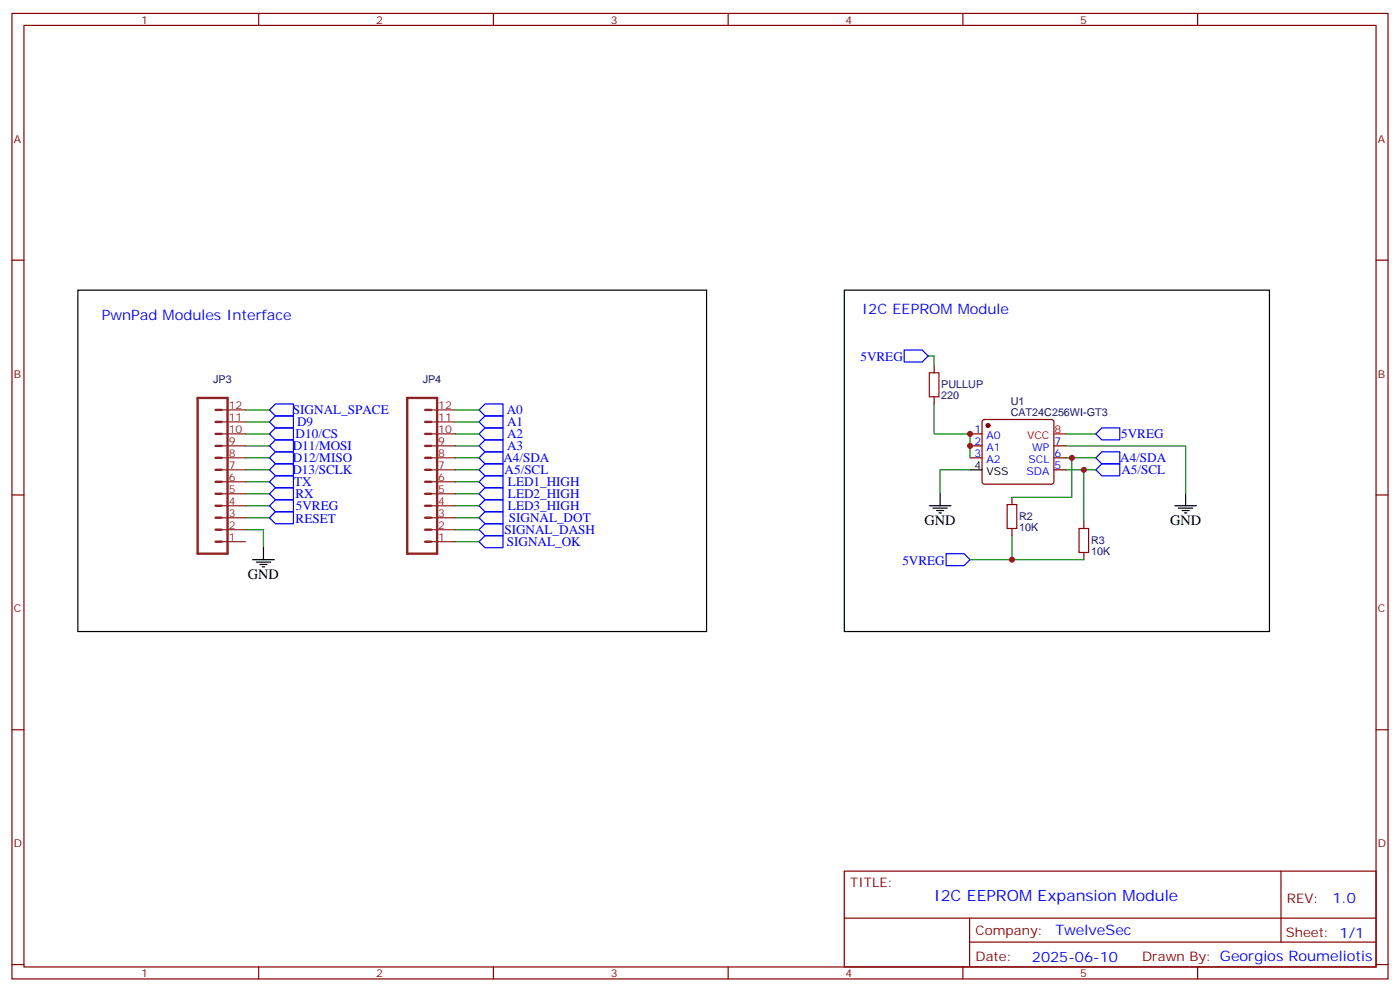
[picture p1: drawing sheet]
<svg xmlns="http://www.w3.org/2000/svg" width="412mm" height="292mm" viewBox="0 0 412 292" stroke-linecap="round" stroke-linejoin="round" font-family="sans-serif">
<g fill="none" stroke="#870000" stroke-width=".35">
<path d="M3.5 4h405.4v284.3h-405.4zM7.1 7.5h398.2v277.3h-398.2zM76.2 4v3.5M145.3 4v3.5M214.5 4v3.5M283.6 4v3.5M352.8 4v3.5M3.5 76.6h3.6M405.3 76.6h3.6M275.2 107.7v2.1M275.2 116.8v2.2M285.8 127.8h3.5"/>
<path d="M285.8 131.3h3.5M285.8 134.8h3.5M289.5 123.7l.5-.2h19.7l.5 .2 .2 .5v17.7l-.2 .5-.5 .2h-19.7l-.5-.2-.2-.5v-17.7zM310.4 131.3h3.6M310.4 134.8h3.6M310.4 138.4h3.6M3.5 145.8h3.6M298.1 146.5v2.1M298.1 155.6v2.2M319.3 153.5v2.1M405.3 145.8h3.6M319.3 162.7v2.1"/>
<path d="M3.5 214.9h3.6M405.3 214.9h3.6M248.7 256.5h156.6v28.3h-156.6zM377.3 256.6v20.8M248.7 270.4h156.5M285.6 277.4h119.6M285.6 270.4v14.1M3.5 284.1h3.6M76.2 284.8v3.5M145.3 284.8v3.5M214.5 284.8v3.5M283.6 284.8v3.5"/>
<path d="M352.8 284.8v3.5M405.3 284.1h3.6"/>
</g>
<g fill="none" stroke="#000" stroke-width=".35">
<path d="M22.9 85.4h185.2v100.6h-185.2zM248.7 85.4h125.2v100.6h-125.2zM285.8 138.4h3.5M273.8 148.9h6.3M274.8 149.6h4.2M275.9 150.4h2.1M276.6 151.1h.7M276.9 145.4v3.5M346.1 148.9h6.3M347.1 149.6h4.3M348.2 150.4h2.1M348.9 151.1h.7"/>
<path d="M349.2 145.4v3.5M74.4 164.8h6.4M75.5 165.5h4.2M76.6 166.2h2.1M77.3 166.9h.7M77.6 161.3v3.5"/>
</g>
<g fill="none" stroke="#008700" stroke-width=".35">
<path d="M273.4 104.8h1.8v2.9M275.2 119v8.8h10.6v7M72.3 120.7h7.1M72.3 124.2h7.1M72.3 127.8h7.1M72.3 131.3h7.1M72.3 134.8h7.1M72.3 138.4h7.1M134.1 120.7h7M134.1 124.2h7M134.1 127.8h7M134.1 131.3h7"/>
<path d="M134.1 134.8h7M134.1 138.4h7M285.8 138.4h-8.9v7M314 131.3h35.2v14.1M314 127.8h8.8M314 134.8h8.8M314 138.4h8.8M315.7 134.8v11.7h-17.6M319.3 138.4v15.1M72.3 156h5.3v5.3M72.3 148.9h7.1M72.3 145.4h7.1"/>
<path d="M72.3 141.9h7.1M72.3 152.5h7.1M134.1 141.9h7M134.1 145.4h7M134.1 148.9h7M134.1 152.5h7M134.1 156h7M134.1 159.5h7M298.1 157.8v7M285.8 164.8h33.5"/>
</g>
<g fill="none" stroke="#00f" stroke-width=".35">
<path d="M81.1 119h5.3v3.5h-5.3l-1.7-1.8zM142.9 119h5.3v3.5h-5.3l-1.8-1.8zM266.3 103.1h5.3l1.8 1.7-1.8 1.8h-5.3zM81.1 122.5h5.3v3.5h-5.3l-1.7-1.8zM81.1 126h5.3v3.5h-5.3l-1.7-1.7zM81.1 129.5h5.3v3.6h-5.3l-1.7-1.8zM81.1 133.1h5.3v3.5h-5.3l-1.7-1.8zM81.1 136.6h5.3v3.5h-5.3l-1.7-1.7zM141.1 127.8l1.8-1.8h5.3v3.5h-5.3zM141.1 134.8l1.8-1.7h5.3v3.5h-5.3zM142.9 122.5h5.3v3.5h-5.3l-1.8-1.8zM142.9 129.5h5.3v3.6h-5.3l-1.8-1.8z"/>
<path d="M142.9 136.6h5.3v3.5h-5.3l-1.8-1.7zM322.8 127.8l1.8-1.8h5.2v3.5h-5.2zM322.8 134.8l1.8-1.7h5.2v3.5h-5.2zM324.6 136.6h5.2v3.5h-5.2l-1.8-1.7zM79.4 152.5l1.7-1.8h5.3v3.5h-5.3zM79.4 148.9l1.7-1.7h5.3v3.5h-5.3zM79.4 141.9l1.7-1.8h5.3v3.6h-5.3zM79.4 145.4l1.7-1.7h5.3v3.5h-5.3zM141.1 145.4l1.8-1.7h5.3v3.5h-5.3zM141.1 152.5l1.8-1.8h5.3v3.5h-5.3zM141.1 159.5l1.8-1.7h5.3v3.5h-5.3zM142.9 140.1h5.3v3.6h-5.3l-1.8-1.8z"/>
<path d="M142.9 147.2h5.3v3.5h-5.3l-1.8-1.8zM142.9 154.2h5.3v3.6h-5.3l-1.8-1.8zM278.7 163.1h5.3l1.8 1.7-1.8 1.8h-5.3z"/>
</g>
<g fill="none" stroke="#8c2424" stroke-width=".71">
<path d="M58.2 117.2h8.8v45.9h-8.8zM119.9 117.2h8.9v45.9h-8.9zM63.5 138.4h1.8M63.5 134.8h1.8M63.5 131.3h1.8M63.5 127.8h1.8M63.5 124.2h1.8M63.5 120.7h1.8M125.2 138.4h1.8M125.2 134.8h1.8M125.2 131.3h1.8M125.2 127.8h1.8"/>
<path d="M125.2 124.2h1.8M125.2 120.7h1.8M63.5 152.5h1.8M63.5 156h1.8M63.5 159.5h1.8M63.5 145.4h1.8M63.5 148.9h1.8M63.5 141.9h1.8M125.2 152.5h1.8M125.2 156h1.8M125.2 159.5h1.8M125.2 145.4h1.8"/>
<path d="M125.2 148.9h1.8M125.2 141.9h1.8"/>
</g>
<g fill="none" stroke="#8c2424" stroke-width=".35">
<path d="M65.3 138.4h7M65.3 134.8h7M65.3 131.3h7M65.3 127.8h7M65.3 124.2h7M65.3 120.7h7M127 138.4h7.1M127 134.8h7.1M127 131.3h7.1M127 127.8h7.1M127 124.2h7.1M127 120.7h7.1"/>
<path d="M65.3 159.5h7M65.3 156h7M65.3 152.5h7M65.3 148.9h7M65.3 145.4h7M65.3 141.9h7M127 159.5h7.1M127 156h7.1M127 152.5h7.1M127 148.9h7.1M127 145.4h7.1M127 141.9h7.1"/>
</g>
<circle cx="291" cy="125.3" r=".53" fill="#870000" stroke="#870000" stroke-width=".35"/>
<path d="M310.4 127.8h3.6" fill="none" stroke="#f00" stroke-width=".35"/>
<path d="M273.8 109.8h2.8v7h-2.8zM296.7 148.6h2.8v7h-2.8zM317.9 155.6h2.8v7.1h-2.8z" fill="none" stroke="#a10000" stroke-width=".35"/>
<g fill="#c00">
<circle cx="285.8" cy="127.8" r=".88"/>
<circle cx="285.8" cy="131.3" r=".88"/>
<circle cx="319.3" cy="138.4" r=".88"/>
<circle cx="315.7" cy="134.8" r=".88"/>
<circle cx="298.1" cy="164.8" r=".88"/>
</g>
<text font-size="4.6" fill="#00f" x="275.2" y="265.4">I2C EEPROM Expansion Module</text>
<g font-size="4.2" fill="#00f">
<text x="30" y="94.3">PwnPad Modules Interface</text>
<text x="254" y="92.5">I2C EEPROM Module</text>
<text x="392.5" y="265.8">1.0</text>
<text x="310.9" y="275.4">TwelveSec</text>
<text x="304" y="283.2">2025-06-10</text>
</g>
<g font-size="4.2">
<text x="272.3" y="154.6">GND</text>
<text x="344.7" y="154.6">GND</text>
<text x="73" y="170.5">GND</text>
</g>
<g font-size="3.9" fill="#00f">
<text x="253.5" y="106.4">5VREG</text>
<text x="86.3" y="122">SIGNAL_SPACE</text>
<text x="87.5" y="125.6">D9</text>
<text x="149.3" y="122">A0</text>
<text x="149.4" y="125.6">A1</text>
<text x="87.1" y="129">D10/CS</text>
<text x="149.4" y="129.1">A2</text>
<text x="330.3" y="129">5VREG</text>
<text x="86.2" y="132.6">D11/MOSI</text>
<text x="86.3" y="136.1">D12/MISO</text>
<text x="148.3" y="136.1">A4/SDA</text>
<text x="149.4" y="132.6">A3</text>
<text x="330" y="136.1">A4/SDA</text>
<text x="86.1" y="139.6">D13/SCLK</text>
<text x="86.7" y="143.1">TX</text>
<text x="148.6" y="139.6">A5/SCL</text>
<text x="149.6" y="143.2">LED1_HIGH</text>
<text x="330.3" y="139.6">A5/SCL</text>
<text x="87" y="146.6">RX</text>
<text x="149.6" y="146.7">LED2_HIGH</text>
<text x="87.1" y="153.9">RESET</text>
<text x="87.1" y="150.2">5VREG</text>
<text x="149.6" y="150.3">LED3_HIGH</text>
<text x="149.9" y="153.7">SIGNAL_DOT</text>
<text x="148.6" y="157.3">SIGNAL_DASH</text>
<text x="149.3" y="160.8">SIGNAL_OK</text>
<text x="265.8" y="166.4">5VREG</text>
</g>
<g font-size="3.9" fill="#800">
<text x="250.5" y="261.1">TITLE:</text>
<text x="379.1" y="265.8">REV:</text>
<text x="287.4" y="275.3">Company:</text>
<text x="378.7" y="275.9">Sheet: 1/1</text>
<text x="287.4" y="283">Date:</text>
<text x="336.4" y="283.1">Drawn By: Georgios Roumeliotis</text>
</g>
<g font-size="3.2" fill="#800">
<text x="41.6" y="6.9">1</text>
<text x="110.8" y="6.9">2</text>
<text x="179.9" y="6.9">3</text>
<text x="249.1" y="6.9">4</text>
<text x="318.2" y="6.9">5</text>
<text x="4.1" y="42.1">A</text>
<text x="405.9" y="42.1">A</text>
<text x="4.1" y="111.2">B</text>
<text x="405.9" y="111.2">B</text>
<text x="4.1" y="180.3">C</text>
<text x="405.9" y="180.3">C</text>
<text x="4.1" y="249.5">D</text>
<text x="405.9" y="249.5">D</text>
<text x="41.6" y="287.8">1</text>
<text x="110.8" y="287.8">2</text>
<text x="179.9" y="287.8">3</text>
<text x="249.1" y="287.8">4</text>
<text x="318.2" y="287.8">5</text>
</g>
<g font-size="3.2" fill="#000080">
<text x="62.8" y="112.8">JP3</text>
<text x="124.5" y="112.8">JP4</text>
<text x="277.3" y="117.6">220</text>
<text x="277.3" y="114.4">PULLUP</text>
<text x="297.7" y="119.2">U1</text>
<text x="297.7" y="122.5">CAT24C256WI-GT3</text>
<text x="300.2" y="153.2">R2</text>
<text x="300.2" y="156.4">10K</text>
<text x="321.4" y="160.3">R3</text>
<text x="321.4" y="163.5">10K</text>
</g>
<g font-size="3.2" fill="#8d2323">
<text x="67.4" y="123.9">11</text>
<text x="67.4" y="120.4">12</text>
<text x="129.1" y="123.9">11</text>
<text x="129.1" y="120.4">12</text>
<text x="67.4" y="131">9</text>
<text x="67.4" y="127.4">10</text>
<text x="129.1" y="131">9</text>
<text x="129.1" y="127.4">10</text>
<text x="67.4" y="134.5">8</text>
<text x="129.1" y="134.5">8</text>
<text x="67.4" y="141.5">6</text>
<text x="67.4" y="138">7</text>
<text x="129.1" y="141.5">6</text>
<text x="129.1" y="138">7</text>
<text x="67.4" y="148.6">4</text>
<text x="67.4" y="145.1">5</text>
<text x="129.1" y="148.6">4</text>
<text x="129.1" y="145.1">5</text>
<text x="67.4" y="155.6">2</text>
<text x="67.4" y="152.1">3</text>
<text x="129.1" y="155.6">2</text>
<text x="129.1" y="152.1">3</text>
<text x="67.4" y="159.2">1</text>
<text x="129.1" y="159.2">1</text>
</g>
<g font-size="3.2" fill="#00f">
<text x="287.1" y="127.4">1</text>
<text x="287.1" y="131">2</text>
<text x="290.6" y="129.2">A0</text>
<text x="310.6" y="131">7</text>
<text x="287.1" y="134.5">3</text>
<text x="290.6" y="132.7">A1</text>
<text x="290.6" y="136.2">A2</text>
<text x="303" y="136.2">SCL</text>
<text x="304.1" y="132.7">WP</text>
<text x="310.6" y="134.5">6</text>
<text x="302.4" y="139.8">SDA</text>
<text x="310.6" y="138">5</text>
</g>
<g font-size="3.2" fill="#f00">
<text x="302.5" y="129.2">VCC</text>
<text x="310.6" y="127.4">8</text>
</g>
<g font-size="3.2">
<text x="287.1" y="138">4</text>
<text x="290.6" y="139.8">VSS</text>
</g>
</svg>
